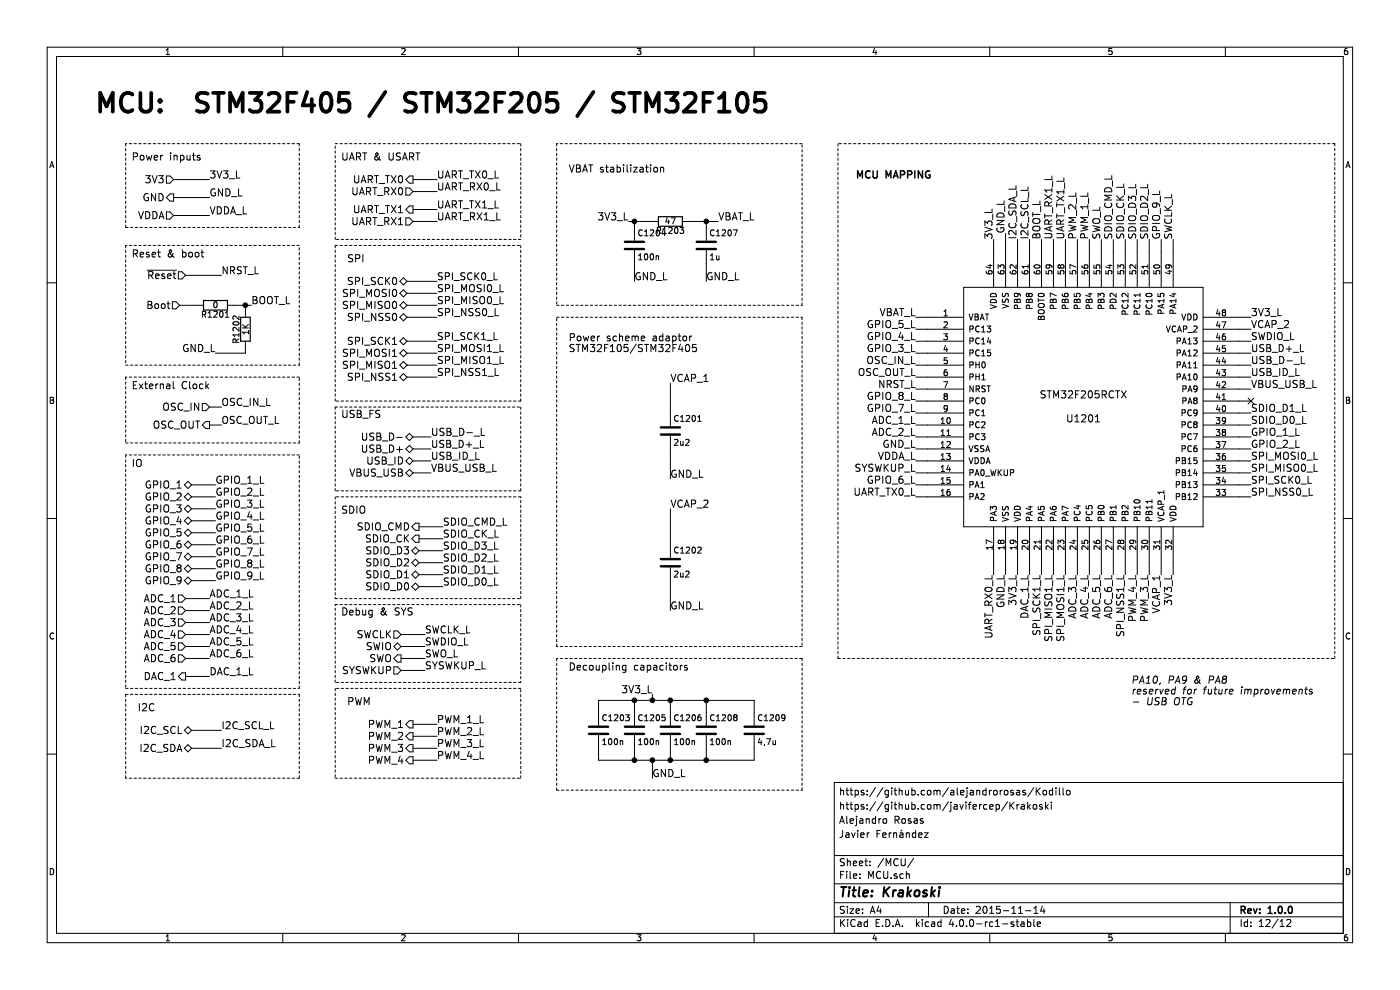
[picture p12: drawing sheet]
EESchema Schematic File Version 2
LIBS:Krakoski-rescue
LIBS:power
LIBS:device
LIBS:transistors
LIBS:conn
LIBS:linear
LIBS:regul
LIBS:74xx
LIBS:cmos4000
LIBS:adc-dac
LIBS:memory
LIBS:xilinx
LIBS:microcontrollers
LIBS:dsp
LIBS:microchip
LIBS:analog_switches
LIBS:motorola
LIBS:texas
LIBS:intel
LIBS:audio
LIBS:interface
LIBS:digital-audio
LIBS:philips
LIBS:display
LIBS:cypress
LIBS:siliconi
LIBS:opto
LIBS:atmel
LIBS:contrib
LIBS:valves
LIBS:ChefLib
LIBS:ComponentLib
LIBS:Krakoski-cache
EELAYER 25 0
EELAYER END
$Descr A4 11693 8268
encoding utf-8
Sheet 12 12
Title "Krakoski"
Date "2015-11-14"
Rev "1.0.0"
Comp ""
Comment1 "Javier Fernández"
Comment2 "Alejandro Rosas"
Comment3 "https://github.com/javifercep/Krakoski"
Comment4 "https://github.com/alejandrorosas/Kodillo"
$EndDescr
$Comp
L STM32F405RGT6 U1201
U 1 1
P 9050 3400
F 0 "U1201" H 9050 3300 60  0000 C CNN
F 1 "STM32F205RCTX" H 9050 3500 60  0000 C CNN
F 2 "Housings_QFP:LQFP-64_10x10mm_Pitch0.5mm" H 8850 3400 60  0001 C CNN
F 3 "~" H 8850 3400 60  0000 C CNN
	1    9050 3400
	1    0    0    -1  
$EndComp
Text Label 10450 2850 0    59   ~ 0
SWDIO_L
Text Label 9800 2000 1    59   ~ 0
SWCLK_L
Text Label 7650 3250 2    59   ~ 0
NRST_L
Text Label 7650 3850 2    60   ~ 0
VDDA_L
Text Notes 800  950  0    157  ~ 31
MCU:  STM32F405 / STM32F205 / STM32F105
Text Label 5250 1850 2    60   ~ 0
3V3_L
Text Label 10450 2650 0    60   ~ 0
3V3_L
Text Label 9800 4800 3    60   ~ 0
3V3_L
Text Label 8500 4800 3    60   ~ 0
3V3_L
Text Label 8300 2000 1    60   ~ 0
3V3_L
Text Label 5450 5800 2    60   ~ 0
3V3_L
Text Label 7650 2650 2    60   ~ 0
VBAT_L
Text Label 6000 1850 0    60   ~ 0
VBAT_L
Text Label 8700 2000 1    60   ~ 0
BOOT_L
Text Notes 1100 1350 0    60   ~ 0
Power inputs\n
Text HLabel 1450 1500 0    60   Input ~ 0
3V3
Text HLabel 1450 1650 0    60   Output ~ 0
GND
Text Label 1750 1500 0    60   ~ 0
3V3_L
Text Label 1750 1650 0    60   ~ 0
GND_L
Text Notes 1100 4000 0    60   ~ 0
IO\n\n
Text HLabel 1600 4050 0    60   BiDi ~ 0
GPIO_1
Text Label 1800 4050 0    60   ~ 0
GPIO_1_L
Text Label 8400 1950 1    60   ~ 0
GND_L
Text Label 7650 3750 2    60   ~ 0
GND_L
Text Label 8400 4800 3    60   ~ 0
GND_L
Text Label 5600 4000 0    60   ~ 0
GND_L
Text Label 5600 5100 0    60   ~ 0
GND_L
Text Label 5450 6500 0    60   ~ 0
GND_L
Text Notes 4750 5700 0    60   ~ 0
Decoupling capacitors\n\n
Text Notes 1100 2250 0    60   ~ 0
Reset & boot\n\n
Text HLabel 1500 2550 0    60   Input ~ 0
Boot
Text HLabel 1550 2300 0    60   Input ~ 0
~Reset
Text Label 1850 2300 0    59   ~ 0
NRST_L
Text Label 2100 2550 0    60   ~ 0
BOOT_L
Text HLabel 1600 4150 0    60   BiDi ~ 0
GPIO_2
Text Label 1800 4150 0    60   ~ 0
GPIO_2_L
Text HLabel 1600 4250 0    60   BiDi ~ 0
GPIO_3
Text Label 1800 4250 0    60   ~ 0
GPIO_3_L
Text HLabel 1600 4350 0    60   BiDi ~ 0
GPIO_4
Text Label 1800 4350 0    60   ~ 0
GPIO_4_L
Text HLabel 1600 4450 0    60   BiDi ~ 0
GPIO_5
Text Label 1800 4450 0    60   ~ 0
GPIO_5_L
Text HLabel 1600 4550 0    60   BiDi ~ 0
GPIO_6
Text Label 1800 4550 0    60   ~ 0
GPIO_6_L
Text HLabel 3450 6050 0    60   Output ~ 0
PWM_1
Text Label 3650 6050 0    60   ~ 0
PWM_1_L
Text HLabel 3450 6150 0    60   Output ~ 0
PWM_2
Text Label 3650 6150 0    60   ~ 0
PWM_2_L
Text HLabel 3450 6250 0    60   Output ~ 0
PWM_3
Text HLabel 3450 6350 0    60   Output ~ 0
PWM_4
Text Label 3650 6250 0    60   ~ 0
PWM_3_L
Text Label 3650 6350 0    60   ~ 0
PWM_4_L
Text HLabel 1550 5000 0    60   Input ~ 0
ADC_1
Text Label 1750 5000 0    60   ~ 0
ADC_1_L
Text HLabel 1550 5200 0    60   Input ~ 0
ADC_3
Text HLabel 1550 5300 0    60   Input ~ 0
ADC_4
Text HLabel 1550 5400 0    60   Input ~ 0
ADC_5
Text HLabel 1550 5100 0    60   Input ~ 0
ADC_2
Text Label 1750 5100 0    60   ~ 0
ADC_2_L
Text Label 1750 5200 0    60   ~ 0
ADC_3_L
Text Label 1750 5300 0    60   ~ 0
ADC_4_L
Text Label 1750 5400 0    60   ~ 0
ADC_5_L
Text HLabel 1550 5650 0    60   Output ~ 0
DAC_1
Text Label 1750 5650 0    60   ~ 0
DAC_1_L
Text Label 7650 3550 2    60   ~ 0
ADC_1_L
Text Label 7650 3650 2    60   ~ 0
ADC_2_L
Text Label 9000 4800 3    60   ~ 0
ADC_3_L
Text Label 9100 4800 3    60   ~ 0
ADC_4_L
Text Notes 1100 3350 0    60   ~ 0
External Clock\n\n
Text HLabel 1750 3400 0    60   Input ~ 0
OSC_IN
Text Label 1850 3550 0    59   ~ 0
OSC_OUT_L
Text Label 1850 3400 0    60   ~ 0
OSC_IN_L
Text HLabel 1750 3550 0    60   Output ~ 0
OSC_OUT
Text Label 7650 3050 2    60   ~ 0
OSC_IN_L
Text Label 7650 3150 2    59   ~ 0
OSC_OUT_L
Text Notes 2850 3500 0    60   ~ 0
USB_FS\n
Text HLabel 3450 3650 0    60   BiDi ~ 0
USB_D-
Text HLabel 3450 3750 0    60   BiDi ~ 0
USB_D+
Text Notes 2850 5150 0    60   ~ 0
Debug & SYS\n
Text Label 3550 5300 0    59   ~ 0
SWCLK_L
Text HLabel 3350 5300 0    60   Input ~ 0
SWCLK
Text Label 3550 5400 0    59   ~ 0
SWDIO_L
Text HLabel 3350 5400 0    60   BiDi ~ 0
SWIO
Text HLabel 3350 5500 0    60   Output ~ 0
SWO
Text Label 3550 5500 0    59   ~ 0
SWO_L
Text Notes 2850 1350 0    60   ~ 0
UART & USART\n
Text HLabel 3450 1500 0    60   Output ~ 0
UART_TX0
Text Label 9200 2000 1    59   ~ 0
SWO_L
Text HLabel 3450 1600 0    60   Input ~ 0
UART_RX0
Text Label 3650 1500 0    60   ~ 0
UART_TX0_L
Text Label 3650 1600 0    60   ~ 0
UART_RX0_L
Text Notes 2900 2200 0    60   ~ 0
SPI
Text HLabel 3400 2350 0    60   BiDi ~ 0
SPI_SCK0
Text HLabel 3400 2450 0    60   BiDi ~ 0
SPI_MOSI0
Text HLabel 3400 2550 0    60   BiDi ~ 0
SPI_MISO0
Text HLabel 3400 2650 0    60   BiDi ~ 0
SPI_NSS0
Text Label 3650 2450 0    60   ~ 0
SPI_MOSI0_L
Text Label 3650 2550 0    60   ~ 0
SPI_MISO0_L
Text Label 3650 2650 0    60   ~ 0
SPI_NSS0_L
Text Label 3650 2350 0    59   ~ 0
SPI_SCK0_L
Text HLabel 1450 1800 0    60   Input ~ 0
VDDA
Text Label 1750 1800 0    60   ~ 0
VDDA_L
Text Label 10450 3050 0    60   ~ 0
USB_D-_L
Text Label 10450 2950 0    59   ~ 0
USB_D+_L
Text Notes 1150 5950 0    60   ~ 0
I2C
Text HLabel 1600 6100 0    60   BiDi ~ 0
I2C_SCL
Text HLabel 1600 6250 0    60   BiDi ~ 0
I2C_SDA
Text Label 1850 6250 0    60   ~ 0
I2C_SDA_L
Text Label 1850 6100 0    59   ~ 0
I2C_SCL_L
Text Label 8600 2000 1    59   ~ 0
I2C_SCL_L
Text Label 8500 2000 1    60   ~ 0
I2C_SDA_L
Text Label 9700 4800 3    60   ~ 0
VCAP_1
Text Label 5600 3200 0    60   ~ 0
VCAP_1
Text Label 10450 2750 0    60   ~ 0
VCAP_2
Text Label 5600 4250 0    60   ~ 0
VCAP_2
Text Notes 7150 1500 0    60   ~ 12
MCU MAPPING\n
Text Notes 4750 2950 0    60   ~ 0
Power scheme adaptor\nSTM32F105/STM32F405\n
Text Notes 4750 1450 0    60   ~ 0
VBAT stabilization\n
$Comp
L R R1201
U 1 1
P 1800 2550
F 0 "R1201" V 1880 2550 50  0000 C CNN
F 1 "0" V 1800 2550 50  0000 C CNN
F 2 "Resistors_SMD:R_0603_HandSoldering" V 1730 2550 30  0001 C CNN
F 3 "" H 1800 2550 30  0000 C CNN
	1    1800 2550
	0    1    1    0   
$EndComp
$Comp
L R R1202
U 1 1
P 2050 2750
F 0 "R1202" V 2130 2750 50  0000 C CNN
F 1 "1K" V 2050 2750 50  0000 C CNN
F 2 "Resistors_SMD:R_0603_HandSoldering" V 1980 2750 30  0001 C CNN
F 3 "" H 2050 2750 30  0000 C CNN
	1    2050 2750
	-1   0    0    1   
$EndComp
Text Label 1800 2950 2    60   ~ 0
GND_L
$Comp
L C C1201
U 1 1
P 5600 3600
F 0 "C1201" H 5625 3700 50  0000 L CNN
F 1 "2u2" H 5625 3500 50  0000 L CNN
F 2 "Capacitors_SMD:C_0805_HandSoldering" H 5638 3450 30  0001 C CNN
F 3 "" H 5600 3600 60  0000 C CNN
	1    5600 3600
	1    0    0    -1  
$EndComp
$Comp
L C C1202
U 1 1
P 5600 4700
F 0 "C1202" H 5625 4800 50  0000 L CNN
F 1 "2u2" H 5625 4600 50  0000 L CNN
F 2 "Capacitors_SMD:C_0805_HandSoldering" H 5638 4550 30  0001 C CNN
F 3 "" H 5600 4700 60  0000 C CNN
	1    5600 4700
	1    0    0    -1  
$EndComp
$Comp
L C C1203
U 1 1
P 5000 6100
F 0 "C1203" H 5025 6200 50  0000 L CNN
F 1 "100n" H 5025 6000 50  0000 L CNN
F 2 "Capacitors_SMD:C_0603_HandSoldering" H 5038 5950 30  0001 C CNN
F 3 "" H 5000 6100 60  0000 C CNN
	1    5000 6100
	1    0    0    -1  
$EndComp
$Comp
L C C1205
U 1 1
P 5300 6100
F 0 "C1205" H 5325 6200 50  0000 L CNN
F 1 "100n" H 5325 6000 50  0000 L CNN
F 2 "Capacitors_SMD:C_0603_HandSoldering" H 5338 5950 30  0001 C CNN
F 3 "" H 5300 6100 60  0000 C CNN
	1    5300 6100
	1    0    0    -1  
$EndComp
$Comp
L C C1206
U 1 1
P 5600 6100
F 0 "C1206" H 5625 6200 50  0000 L CNN
F 1 "100n" H 5625 6000 50  0000 L CNN
F 2 "Capacitors_SMD:C_0603_HandSoldering" H 5638 5950 30  0001 C CNN
F 3 "" H 5600 6100 60  0000 C CNN
	1    5600 6100
	1    0    0    -1  
$EndComp
$Comp
L C C1208
U 1 1
P 5900 6100
F 0 "C1208" H 5925 6200 50  0000 L CNN
F 1 "100n" H 5925 6000 50  0000 L CNN
F 2 "Capacitors_SMD:C_0603_HandSoldering" H 5938 5950 30  0001 C CNN
F 3 "" H 5900 6100 60  0000 C CNN
	1    5900 6100
	1    0    0    -1  
$EndComp
$Comp
L C C1209
U 1 1
P 6300 6100
F 0 "C1209" H 6325 6200 50  0000 L CNN
F 1 "4,7u" H 6325 6000 50  0000 L CNN
F 2 "Capacitors_SMD:C_0603_HandSoldering" H 6338 5950 30  0001 C CNN
F 3 "" H 6300 6100 60  0000 C CNN
	1    6300 6100
	1    0    0    -1  
$EndComp
$Comp
L C C1204
U 1 1
P 5300 2050
F 0 "C1204" H 5325 2150 50  0000 L CNN
F 1 "100n" H 5325 1950 50  0000 L CNN
F 2 "Capacitors_SMD:C_0603_HandSoldering" H 5338 1900 30  0001 C CNN
F 3 "" H 5300 2050 60  0000 C CNN
	1    5300 2050
	1    0    0    -1  
$EndComp
$Comp
L C C1207
U 1 1
P 5900 2050
F 0 "C1207" H 5925 2150 50  0000 L CNN
F 1 "1u" H 5925 1950 50  0000 L CNN
F 2 "Capacitors_SMD:C_0603_HandSoldering" H 5938 1900 30  0001 C CNN
F 3 "" H 5900 2050 60  0000 C CNN
	1    5900 2050
	1    0    0    -1  
$EndComp
Text Label 5300 2350 0    60   ~ 0
GND_L
Text Label 5900 2350 0    60   ~ 0
GND_L
$Comp
L R R1203
U 1 1
P 5600 1850
F 0 "R1203" V 5680 1850 50  0000 C CNN
F 1 "47" V 5600 1850 50  0000 C CNN
F 2 "Resistors_SMD:R_0603_HandSoldering" V 5530 1850 30  0001 C CNN
F 3 "" H 5600 1850 30  0000 C CNN
	1    5600 1850
	0    1    1    0   
$EndComp
Text HLabel 3450 1750 0    60   Output ~ 0
UART_TX1
Text HLabel 3450 1850 0    60   Input ~ 0
UART_RX1
Text Label 3650 1750 0    60   ~ 0
UART_TX1_L
Text Label 3650 1850 0    60   ~ 0
UART_RX1_L
Text HLabel 3400 2850 0    60   BiDi ~ 0
SPI_SCK1
Text HLabel 3400 2950 0    60   BiDi ~ 0
SPI_MOSI1
Text HLabel 3400 3050 0    60   BiDi ~ 0
SPI_MISO1
Text HLabel 3400 3150 0    60   BiDi ~ 0
SPI_NSS1
Text Label 3650 2950 0    60   ~ 0
SPI_MOSI1_L
Text Label 3650 3050 0    60   ~ 0
SPI_MISO1_L
Text Label 3650 3150 0    60   ~ 0
SPI_NSS1_L
Text Label 3650 2850 0    59   ~ 0
SPI_SCK1_L
Text HLabel 1550 5500 0    60   Input ~ 0
ADC_6
Text Label 1750 5500 0    60   ~ 0
ADC_6_L
Wire Wire Line
	9200 2000 9200 2100
Wire Wire Line
	9800 2000 9800 2100
Wire Wire Line
	10450 2850 10350 2850
Wire Wire Line
	7750 3250 7650 3250
Wire Wire Line
	10350 3050 10450 3050
Wire Wire Line
	10350 2950 10450 2950
Wire Wire Line
	10350 3150 10450 3150
Wire Wire Line
	10350 3250 10450 3250
Wire Wire Line
	8300 4700 8300 4800
Wire Wire Line
	8700 4700 8700 4800
Wire Wire Line
	9200 4700 9200 4800
Wire Wire Line
	9000 2100 9000 2000
Wire Wire Line
	9500 4700 9500 4800
Wire Wire Line
	9600 4700 9600 4800
Wire Wire Line
	10450 4150 10350 4150
Wire Wire Line
	10350 4050 10450 4050
Wire Wire Line
	7750 3350 7650 3350
Wire Wire Line
	7750 3550 7650 3550
Wire Wire Line
	7750 3650 7650 3650
Wire Wire Line
	8300 2100 8300 2000
Wire Wire Line
	10350 2650 10450 2650
Wire Wire Line
	8400 1950 8400 2100
Wire Wire Line
	7650 3750 7750 3750
Wire Wire Line
	8400 4700 8400 4800
Wire Wire Line
	8500 4700 8500 4800
Wire Wire Line
	9800 4700 9800 4800
Wire Wire Line
	9700 4700 9700 4800
Wire Wire Line
	5600 3200 5600 3450
Wire Wire Line
	5600 4250 5600 4550
Wire Wire Line
	5600 4850 5600 5100
Wire Wire Line
	5600 3750 5600 4000
Wire Wire Line
	7750 3850 7650 3850
Wire Wire Line
	5250 1850 5450 1850
Connection ~ 5300 1850
Wire Wire Line
	5750 1850 6000 1850
Connection ~ 5900 1850
Wire Wire Line
	5300 2200 5300 2350
Wire Wire Line
	5900 2200 5900 2350
Wire Wire Line
	7650 3050 7750 3050
Wire Wire Line
	7750 3150 7650 3150
Wire Wire Line
	7750 3950 7650 3950
Wire Wire Line
	7750 4050 7650 4050
Wire Wire Line
	10350 3350 10450 3350
Wire Wire Line
	10450 3450 10350 3450
Wire Wire Line
	9400 2100 9400 2000
Wire Wire Line
	9500 2100 9500 2000
Wire Wire Line
	9600 2100 9600 2000
Wire Wire Line
	9700 2100 9700 2000
Wire Wire Line
	8900 2100 8900 2000
Wire Wire Line
	8800 2100 8800 2000
Wire Wire Line
	8600 2100 8600 2000
Wire Wire Line
	8500 2100 8500 2000
Wire Wire Line
	10350 3550 10450 3550
Wire Wire Line
	10350 3650 10450 3650
Wire Wire Line
	10350 3750 10450 3750
Wire Wire Line
	10350 3850 10450 3850
Wire Wire Line
	10350 3950 10450 3950
Wire Wire Line
	7750 3450 7650 3450
Wire Wire Line
	7750 4150 7650 4150
Wire Wire Line
	8600 4700 8600 4800
Wire Wire Line
	8800 4700 8800 4800
Wire Wire Line
	9000 4700 9000 4800
Wire Wire Line
	9100 4700 9100 4800
Wire Wire Line
	9300 2100 9300 2000
Wire Wire Line
	7750 2750 7650 2750
Wire Wire Line
	7750 2850 7650 2850
Wire Wire Line
	7750 2950 7650 2950
Wire Wire Line
	9300 4700 9300 4800
Wire Wire Line
	6300 6350 6300 6250
Wire Wire Line
	9400 4700 9400 4800
Wire Wire Line
	8900 4700 8900 4800
Wire Wire Line
	5000 5850 5000 5950
Wire Wire Line
	5000 5850 6300 5850
Wire Wire Line
	5900 5850 5900 5950
Wire Wire Line
	5600 5850 5600 5950
Connection ~ 5600 5850
Wire Wire Line
	5300 5850 5300 5950
Connection ~ 5300 5850
Wire Wire Line
	5450 5850 5450 5800
Connection ~ 5450 5850
Wire Wire Line
	5000 6250 5000 6350
Wire Wire Line
	5000 6350 6300 6350
Wire Wire Line
	5900 6250 5900 6350
Wire Wire Line
	5600 6250 5600 6350
Connection ~ 5600 6350
Wire Wire Line
	5300 6250 5300 6350
Connection ~ 5300 6350
Wire Wire Line
	5450 6350 5450 6500
Connection ~ 5450 6350
Wire Wire Line
	7750 2650 7650 2650
Wire Wire Line
	8700 2000 8700 2100
Wire Notes Line
	1050 1200 1050 1900
Wire Notes Line
	1050 1900 2500 1900
Wire Notes Line
	2500 1900 2500 1200
Wire Notes Line
	2500 1200 1050 1200
Wire Wire Line
	1450 1500 1750 1500
Wire Wire Line
	1450 1650 1750 1650
Wire Notes Line
	1050 3800 1050 5750
Wire Notes Line
	1050 5750 2500 5750
Wire Notes Line
	2500 5750 2500 3800
Wire Notes Line
	2500 3800 1050 3800
Wire Wire Line
	1600 4050 1800 4050
Wire Notes Line
	4650 5500 4650 6600
Wire Notes Line
	4650 6600 6700 6600
Wire Notes Line
	6700 6600 6700 5500
Wire Notes Line
	6700 5500 4650 5500
Connection ~ 5900 6350
Connection ~ 5900 5850
Wire Wire Line
	6300 5850 6300 5950
Wire Notes Line
	1050 2050 1050 3050
Wire Notes Line
	2500 3050 2500 2050
Wire Notes Line
	2500 2050 1050 2050
Wire Wire Line
	1550 2300 1850 2300
Wire Wire Line
	1600 4150 1800 4150
Wire Wire Line
	1800 4250 1600 4250
Wire Wire Line
	1600 4350 1800 4350
Wire Wire Line
	1600 4450 1800 4450
Wire Wire Line
	1600 4550 1800 4550
Wire Wire Line
	3450 6050 3650 6050
Wire Wire Line
	3450 6150 3650 6150
Wire Wire Line
	3450 6250 3650 6250
Wire Wire Line
	3450 6350 3650 6350
Wire Wire Line
	1550 5000 1750 5000
Wire Wire Line
	1550 5100 1750 5100
Wire Wire Line
	1550 5200 1750 5200
Wire Wire Line
	1550 5300 1750 5300
Wire Wire Line
	1550 5400 1750 5400
Wire Wire Line
	1550 5650 1750 5650
Wire Notes Line
	1050 3150 1050 3700
Wire Notes Line
	1050 3700 2500 3700
Wire Notes Line
	2500 3700 2500 3150
Wire Notes Line
	2500 3150 1050 3150
Wire Wire Line
	1750 3550 1850 3550
Wire Wire Line
	1750 3400 1850 3400
Wire Notes Line
	2800 3400 4350 3400
Wire Notes Line
	2800 3400 2800 4100
Wire Wire Line
	3450 3650 3600 3650
Wire Wire Line
	3450 3750 3600 3750
Wire Notes Line
	4350 3400 4350 4100
Wire Notes Line
	4350 4100 2800 4100
Wire Wire Line
	3350 5300 3550 5300
Wire Wire Line
	3350 5400 3550 5400
Wire Wire Line
	3350 5500 3550 5500
Wire Notes Line
	2800 5050 4350 5050
Wire Notes Line
	4350 5050 4350 5700
Wire Notes Line
	4350 5700 2800 5700
Wire Notes Line
	2800 5700 2800 5050
Wire Wire Line
	3450 1500 3650 1500
Wire Wire Line
	3450 1600 3650 1600
Wire Notes Line
	2800 1200 4350 1200
Wire Notes Line
	4350 1200 4350 2000
Wire Notes Line
	4350 2000 2800 2000
Wire Notes Line
	2800 2000 2800 1200
Wire Wire Line
	3650 2350 3400 2350
Wire Wire Line
	3650 2450 3400 2450
Wire Wire Line
	3650 2550 3400 2550
Wire Wire Line
	3650 2650 3400 2650
Wire Wire Line
	9100 2000 9100 2100
Wire Notes Line
	2800 2050 4350 2050
Wire Notes Line
	4350 2050 4350 3350
Wire Notes Line
	4350 3350 2800 3350
Wire Notes Line
	2800 3350 2800 2050
Wire Wire Line
	1450 1800 1750 1800
Wire Wire Line
	1850 6100 1600 6100
Wire Wire Line
	1850 6250 1600 6250
Wire Notes Line
	1050 5800 2500 5800
Wire Notes Line
	2500 5800 2500 6500
Wire Notes Line
	2500 6500 1050 6500
Wire Notes Line
	1050 6500 1050 5800
Wire Wire Line
	10350 2750 10450 2750
Wire Notes Line
	7000 1200 7000 5500
Wire Notes Line
	7000 5500 11150 5500
Wire Notes Line
	11150 5500 11150 1200
Wire Notes Line
	11150 1200 7000 1200
Wire Notes Line
	6700 5400 4650 5400
Wire Notes Line
	4650 5400 4650 2650
Wire Notes Line
	4650 2650 6700 2650
Wire Notes Line
	6700 2650 6700 5400
Wire Notes Line
	4650 1200 4650 2550
Wire Notes Line
	4650 2550 6700 2550
Wire Notes Line
	6700 2550 6700 1200
Wire Notes Line
	6700 1200 4650 1200
Wire Wire Line
	1500 2550 1650 2550
Wire Wire Line
	1950 2550 2100 2550
Wire Wire Line
	2050 2600 2050 2550
Connection ~ 2050 2550
Wire Wire Line
	2050 2900 2050 2950
Wire Wire Line
	2050 2950 1800 2950
Wire Notes Line
	1050 3050 2500 3050
Wire Wire Line
	5300 1900 5300 1850
Wire Wire Line
	5900 1900 5900 1850
Wire Wire Line
	3450 1750 3650 1750
Wire Wire Line
	3450 1850 3650 1850
Wire Wire Line
	3650 2850 3400 2850
Wire Wire Line
	3650 2950 3400 2950
Wire Wire Line
	3650 3050 3400 3050
Wire Wire Line
	3650 3150 3400 3150
Text Label 8900 2000 1    60   ~ 0
UART_TX1_L
Text Label 8800 2000 1    60   ~ 0
UART_RX1_L
Text Label 3600 3750 0    59   ~ 0
USB_D+_L
Text Label 3600 3650 0    60   ~ 0
USB_D-_L
Text Label 10450 3850 0    60   ~ 0
SPI_MOSI0_L
Text Label 10450 3950 0    60   ~ 0
SPI_MISO0_L
Text Label 10450 4150 0    60   ~ 0
SPI_NSS0_L
Text Label 10450 4050 0    59   ~ 0
SPI_SCK0_L
Text Label 8900 4800 3    60   ~ 0
SPI_MOSI1_L
Text Label 8800 4800 3    60   ~ 0
SPI_MISO1_L
Text Label 9400 4800 3    60   ~ 0
SPI_NSS1_L
Text Label 8700 4800 3    59   ~ 0
SPI_SCK1_L
Text Label 8600 4800 3    60   ~ 0
DAC_1_L
Text Label 10450 3750 0    60   ~ 0
GPIO_2_L
Text HLabel 1600 4650 0    60   BiDi ~ 0
GPIO_7
Text Label 1800 4650 0    60   ~ 0
GPIO_7_L
Text HLabel 1600 4750 0    60   BiDi ~ 0
GPIO_8
Text Label 1800 4750 0    60   ~ 0
GPIO_8_L
Wire Wire Line
	1600 4650 1800 4650
Wire Wire Line
	1600 4750 1800 4750
Text Label 7650 2950 2    60   ~ 0
GPIO_3_L
Text Label 7650 2850 2    60   ~ 0
GPIO_4_L
Text Label 7650 2750 2    60   ~ 0
GPIO_5_L
Wire Wire Line
	1550 5500 1750 5500
Text Notes 9450 5900 0    60   Italic 0
PA10, PA9 & PA8\nreserved for future improvements\n- USB OTG
NoConn ~ 10450 3350
Text Label 9200 4800 3    60   ~ 0
ADC_5_L
Text Label 9300 4800 3    60   ~ 0
ADC_6_L
Text Label 7650 3450 2    60   ~ 0
GPIO_7_L
Text Label 7650 3350 2    60   ~ 0
GPIO_8_L
Text Label 7650 3950 2    60   ~ 0
SYSWKUP_L
Text Label 7650 4050 2    60   ~ 0
GPIO_6_L
Text HLabel 3350 5600 0    60   Input ~ 0
SYSWKUP
Text Label 3550 5600 0    60   ~ 0
SYSWKUP_L
Wire Wire Line
	3550 5600 3350 5600
Text Notes 2900 5900 0    60   ~ 0
PWM\n
Wire Notes Line
	2800 5750 2800 6500
Wire Notes Line
	2800 6500 4350 6500
Wire Notes Line
	4350 6500 4350 5750
Wire Notes Line
	4350 5750 2800 5750
Text Label 9300 2000 1    60   ~ 0
SDIO_CMD_L
Text Label 9400 2000 1    60   ~ 0
SDIO_CK_L
Text Label 9500 2000 1    60   ~ 0
SDIO_D3_L
Text Label 9600 2000 1    60   ~ 0
SDIO_D2_L
Text Label 10450 3450 0    60   ~ 0
SDIO_D1_L
Text Label 10450 3550 0    60   ~ 0
SDIO_D0_L
Text Label 10450 3650 0    60   ~ 0
GPIO_1_L
Text Label 8300 4800 3    60   ~ 0
UART_RX0_L
Text Label 7650 4150 2    60   ~ 0
UART_TX0_L
Text Label 9100 2000 1    60   ~ 0
PWM_1_L
Text Label 9000 2000 1    60   ~ 0
PWM_2_L
Text Label 9600 4800 3    60   ~ 0
PWM_3_L
Text Label 9500 4800 3    60   ~ 0
PWM_4_L
Wire Notes Line
	2800 4150 2800 5000
Wire Notes Line
	2800 5000 4350 5000
Wire Notes Line
	4350 5000 4350 4150
Wire Notes Line
	4350 4150 2800 4150
Text Notes 2850 4300 0    60   ~ 0
SDIO\n
Text Label 3700 4400 0    60   ~ 0
SDIO_CMD_L
Text Label 3700 4500 0    60   ~ 0
SDIO_CK_L
Text Label 3700 4600 0    60   ~ 0
SDIO_D3_L
Text Label 3700 4700 0    60   ~ 0
SDIO_D2_L
Text Label 3700 4800 0    60   ~ 0
SDIO_D1_L
Text Label 3700 4900 0    60   ~ 0
SDIO_D0_L
Text HLabel 3500 4400 0    60   Output ~ 0
SDIO_CMD
Text HLabel 3500 4500 0    60   Output ~ 0
SDIO_CK
Text HLabel 3500 4600 0    60   BiDi ~ 0
SDIO_D3
Text HLabel 3500 4700 0    60   BiDi ~ 0
SDIO_D2
Text HLabel 3500 4800 0    60   BiDi ~ 0
SDIO_D1
Text HLabel 3500 4900 0    60   BiDi ~ 0
SDIO_D0
Wire Wire Line
	3500 4400 3700 4400
Wire Wire Line
	3500 4500 3700 4500
Wire Wire Line
	3700 4600 3500 4600
Wire Wire Line
	3500 4700 3700 4700
Wire Wire Line
	3700 4800 3500 4800
Wire Wire Line
	3700 4900 3500 4900
Text Label 10450 3250 0    60   ~ 0
VBUS_USB_L
Text Label 10450 3150 0    60   ~ 0
USB_ID_L
Text HLabel 3450 3850 0    60   BiDi ~ 0
USB_ID
Text HLabel 3450 3950 0    60   BiDi ~ 0
VBUS_USB
Wire Wire Line
	3450 3850 3600 3850
Wire Wire Line
	3450 3950 3600 3950
Text Label 3600 3950 0    60   ~ 0
VBUS_USB_L
Text Label 3600 3850 0    60   ~ 0
USB_ID_L
Text Label 9700 2000 1    60   ~ 0
GPIO_9_L
Text Label 1800 4850 0    60   ~ 0
GPIO_9_L
Text HLabel 1600 4850 0    60   BiDi ~ 0
GPIO_9
Wire Wire Line
	1600 4850 1800 4850
$EndSCHEMATC
